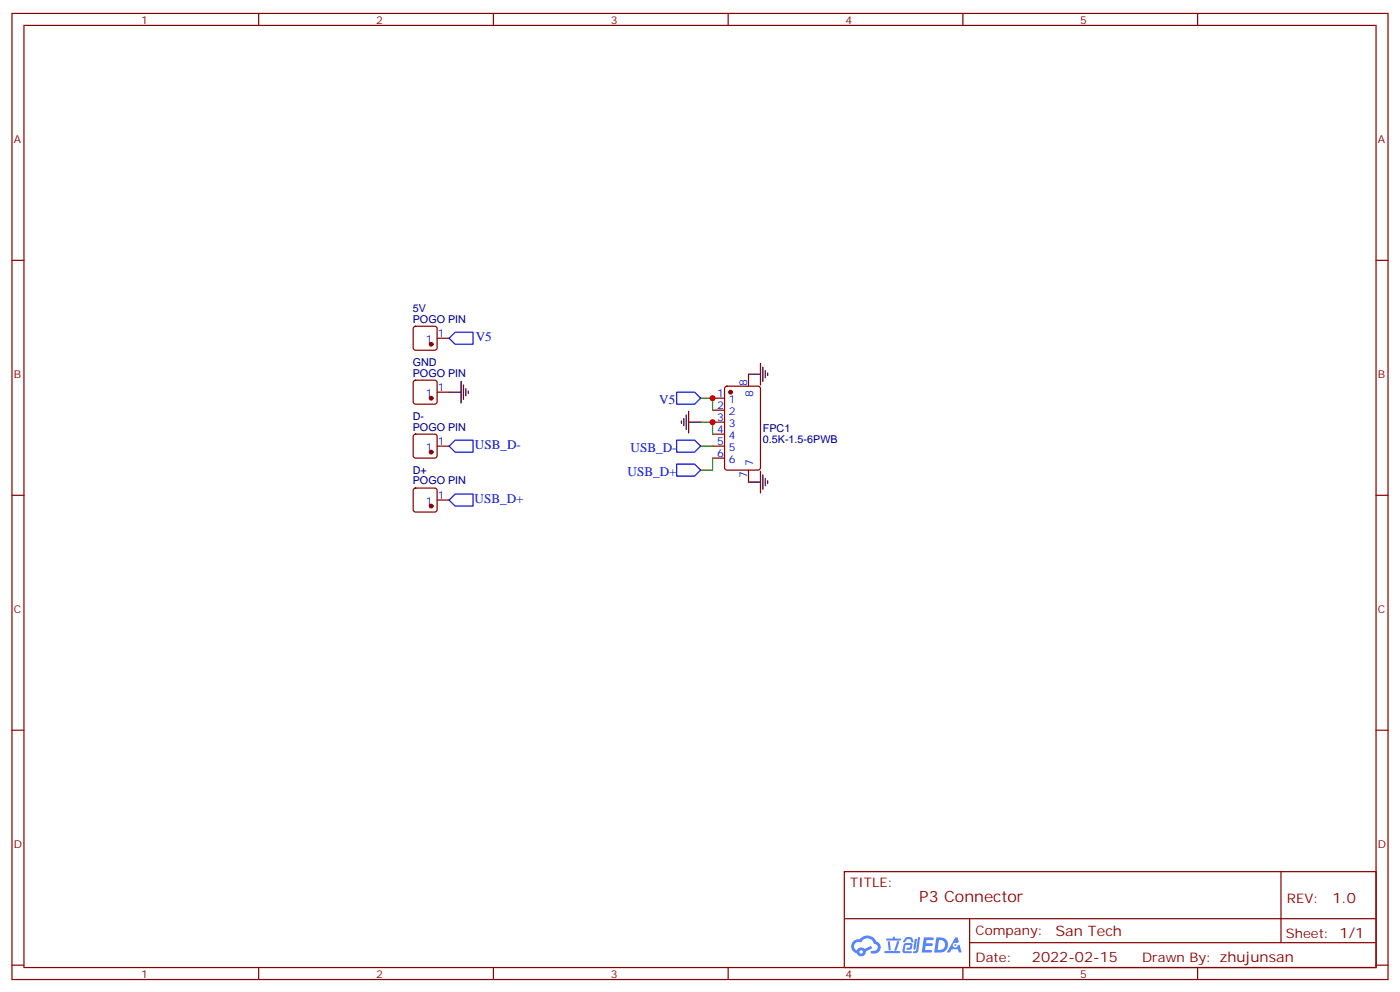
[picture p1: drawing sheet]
<svg xmlns="http://www.w3.org/2000/svg" width="412mm" height="292mm" viewBox="0 0 412 292" stroke-linecap="round" stroke-linejoin="round" font-family="sans-serif">
<g fill="none" stroke="#870000" stroke-width=".35">
<path d="M3.5 4h405.4v284.3h-405.4zM7.1 7.5h398.2v277.3h-398.2zM76.2 4v3.5M145.3 4v3.5M214.5 4v3.5M283.6 4v3.5M352.8 4v3.5M3.5 76.6h3.6M405.3 76.6h3.6M3.5 145.8h3.6M405.3 145.8h3.6M3.5 214.9h3.6"/>
<path d="M405.3 214.9h3.6M248.7 256.5h156.6v28.3h-156.6zM377.3 256.6v20.8M248.7 270.4h156.5M285.6 277.4h119.6M285.6 270.4v14.1M3.5 284.1h3.6M76.2 284.8v3.5M145.3 284.8v3.5M214.5 284.8v3.5M283.6 284.8v3.5M352.8 284.8v3.5"/>
<path d="M405.3 284.1h3.6"/>
</g>
<g fill="#5487ff">
<path d="M272.1 275.9h2.6l.3 .2-.1 .5-2 .1-.1 .9h1.6l.4 .4-.4 .4h-1.7l-.2 1.2h1.8l.3 .4-.2 .3-2.9 .1z"/>
<path d="M281.4 275.9h.7l.4 1.4-.7 .3a.74 .74 0 0 0-1.1 .3 .74 .74 0 0 0 .5 1 .74 .74 0 0 0 .9-.7l.5-.2 .7 2.3h-.9l-.2-.9h-1.9l-.5 .9h-.9z"/>
<path d="M269.5 276.3h.6l-.4 3a.31 .31 0 0 1-.3 .2 .31 .31 0 0 1-.3-.3z"/>
<path d="M270.4 275.8h.6l-.5 4a.89 .89 0 0 1-.7 .7 .89 .89 0 0 1-.9-.3l1-.4z"/>
<path d="M266.8 276l.6-.2 1.2 .1 .5 1.3-.6 .1-.4-.9-1 .1a.95 .95 0 0 1-1 .8l-.1-.2z"/>
<path d="M266.4 277.7l1.8-.2a1.04 1.04 0 0 1 .6 1.1 1.04 1.04 0 0 1-.8 .9h-.7a.29 .29 0 0 1-.3-.3 .29 .29 0 0 1 .3-.3h.7l.2-.8-1.4 .1-.4 1.7h1.9a.29 .29 0 0 1 .3 .4 .29 .29 0 0 1-.3 .2h-2l-.4-.3 .2-2z"/>
<path d="M260.5 279.9h4.4a.3 .3 0 0 1 .3 .4 .3 .3 0 0 1-.3 .2h-4.3z"/>
<path d="M264.3 277h.6l-.5 1.7a1.02 1.02 0 0 1-.7 1.1l-.2-.3z"/>
<path d="M261.5 277.1h.6l.3 2.3-.3 .4-.3-.3z"/>
<path d="M261.1 276.2h1.9l.2-.5h.5l-.1 .5h1.5a.29 .29 0 0 1 .3 .3 .29 .29 0 0 1-.3 .3h-3.9z"/>
<path d="M275.8 275.9l-.6 4.5h1.4a2.27 2.27 0 0 0 2.7-2.3 2.27 2.27 0 0 0-2.7-2.2zM276.6 276.7a1.5 1.5 0 0 1 1.8 1.5 1.5 1.5 0 0 1-1.9 1.4h-.3z"/>
<path d="M251.4 277a2.09 2.09 0 0 0 1 3.6 1.37 1.37 0 0 0 1.5 .8 1.37 1.37 0 0 0 1.1-1.4l2-.9-.5-.7-1.8 .9a1.4 1.4 0 0 0-2.3 .4 1.32 1.32 0 0 1-.6-1.8 1.32 1.32 0 0 1 1.9-.5 2.02 2.02 0 0 1 2-1.2 2.02 2.02 0 0 1 1.8 1.6 1.09 1.09 0 0 1 1.1 1.3 1.09 1.09 0 0 1-1.6 .7 .41 .41 0 0 0-.5 .4 .41 .41 0 0 0 .4 .4 1.89 1.89 0 0 0 2.4-1.1 1.89 1.89 0 0 0-1.2-2.4 2.98 2.98 0 0 0-5-.7l-1 .2zM253.2 280.2a.52 .52 0 0 1 1 0 .52 .52 0 0 1-1 0z"/>
<circle cx="281.4" cy="278.2" r=".28"/>
</g>
<path d="M132.3 99.6l1.8-1.8h5.2v3.5h-5.2zM199.3 115.4h5.3l1.8 1.8-1.8 1.8h-5.3zM132.3 131.3l1.8-1.8h5.2v3.6h-5.2zM199.3 136.6h5.3l1.8 1.8-1.8 1.7h-5.3zM199.3 129.5h5.3l1.8 1.8-1.8 1.8h-5.3zM132.3 147.2l1.8-1.8h5.2v3.5h-5.2z" fill="none" stroke="#00f" stroke-width=".35"/>
<g fill="none" stroke="#000" stroke-width=".35">
<path d="M132.3 115.4h3.5M135.8 112.3v6.3M136.5 113.3v4.2M137.2 114.4v2.1M137.9 115.1v.7M220.5 110.1h3.5M224 107v6.3M224.7 108v4.3M225.4 109.1v2.1M226.1 109.8v.7M200.7 123.9v.7M201.4 123.2v2.1"/>
<path d="M202.1 122.1v4.3M202.8 124.2h3.6M202.8 121.1v6.3M224 138.7v6.4M224.7 139.8v4.2M220.5 141.9h3.5M225.4 140.8v2.1M226.1 141.5v.7"/>
</g>
<g fill="none" stroke="#870000" stroke-width=".35">
<path d="M121.9 96.2l.5-.2h5.7l.5 .2 .2 .5v5.7l-.3 .5-.4 .2h-5.7l-.5-.3-.2-.4v-5.7zM128.8 99.6h3.5M121.9 112.1l.5-.2h5.7l.5 .2 .2 .5v5.7l-.3 .5-.4 .2h-5.7l-.5-.3-.2-.4v-5.7zM128.8 115.4h3.5M209.9 117.2h3.5M213.7 113.9l.4-.2h9.2l.7 .4v23.6l-.4 .6-9.5 .1-.6-.5-.1-23.5zM220.5 110.1v3.6M121.9 128l.5-.2h5.7l.5 .2 .2 .5v5.6l-.3 .5-.4 .2h-5.7l-.5-.2-.2-.5v-5.6zM128.8 131.3h3.5M209.9 131.3h3.5M209.9 120.7h3.5M209.9 124.2h3.5"/>
<path d="M209.9 127.8h3.5M209.9 134.8h3.5M220.5 138.4v3.5M121.9 143.9l.5-.2h5.7l.5 .2 .2 .5v5.6l-.3 .5-.4 .2h-5.7l-.5-.2-.2-.5v-5.6zM128.8 147.2h3.5"/>
</g>
<g fill="#870000" stroke="#870000" stroke-width=".35">
<circle cx="127" cy="148.9" r=".53"/>
<circle cx="127" cy="133.1" r=".53"/>
<circle cx="215.2" cy="115.4" r=".53"/>
<circle cx="127" cy="117.2" r=".53"/>
<circle cx="127" cy="101.3" r=".53"/>
</g>
<path d="M206.4 117.2h3.5v3.5M206.4 124.2h3.5v3.6M206.4 131.3h3.5M209.9 134.8v3.6h-3.5" fill="none" stroke="#008700" stroke-width=".35"/>
<g fill="#c00">
<circle cx="209.9" cy="124.2" r=".88"/>
<circle cx="209.9" cy="117.2" r=".88"/>
</g>
<text font-size="4.6" fill="#800" x="270.8" y="265.6">P3 Connector</text>
<g font-size="4.2" fill="#800">
<text x="392.5" y="265.8">1.0</text>
<text x="310.9" y="275.4">San Tech</text>
<text x="304" y="283.2">2022-02-15</text>
</g>
<g font-size="3.9" fill="#00f">
<text x="140.1" y="100.3">V5</text>
<text x="194.2" y="118.9">V5</text>
<text x="139.9" y="132.1">USB_D-</text>
<text x="185.7" y="133.1">USB_D-</text>
<text x="184.9" y="140.2">USB_D+</text>
<text x="139.8" y="148">USB_D+</text>
</g>
<g font-size="3.9" fill="#800">
<text x="250.5" y="261.1">TITLE:</text>
<text x="379.1" y="265.8">REV:</text>
<text x="287.4" y="275.3">Company:</text>
<text x="378.7" y="275.9">Sheet: 1/1</text>
<text x="287.4" y="283">Date:</text>
<text x="336.4" y="283.1">Drawn By: zhujunsan</text>
</g>
<g font-size="3.2" fill="#800">
<text x="41.6" y="6.9">1</text>
<text x="110.8" y="6.9">2</text>
<text x="179.9" y="6.9">3</text>
<text x="249.1" y="6.9">4</text>
<text x="318.2" y="6.9">5</text>
<text x="4.1" y="42.1">A</text>
<text x="405.9" y="42.1">A</text>
<text x="4.1" y="111.2">B</text>
<text x="405.9" y="111.2">B</text>
<text x="4.1" y="180.3">C</text>
<text x="405.9" y="180.3">C</text>
<text x="4.1" y="249.5">D</text>
<text x="405.9" y="249.5">D</text>
<text x="41.6" y="287.8">1</text>
<text x="110.8" y="287.8">2</text>
<text x="179.9" y="287.8">3</text>
<text x="249.1" y="287.8">4</text>
<text x="318.2" y="287.8">5</text>
</g>
<g font-size="3.2" fill="#000080">
<text x="121.6" y="95">POGO PIN</text>
<text x="121.6" y="91.8">5V</text>
<text x="121.6" y="107.7">GND</text>
<text x="121.6" y="110.8">POGO PIN</text>
<text x="121.6" y="123.6">D-</text>
<text x="121.6" y="126.7">POGO PIN</text>
<text x="224.7" y="130.3">0.5K-1.5-6PWB</text>
<text x="224.7" y="127.2">FPC1</text>
<text x="121.6" y="142.6">POGO PIN</text>
<text x="121.6" y="139.5">D+</text>
</g>
<g font-size="3.2" fill="#00f">
<text x="125.4" y="101">1</text>
<text x="128.9" y="99.2">1</text>
<text x="220.1" y="113.5" transform="rotate(-90 220.1 113.5)">8</text>
<text x="125.4" y="116.8">1</text>
<text x="128.9" y="115.1">1</text>
<text x="211.2" y="116.8">1</text>
<text x="214.7" y="118.6">1</text>
<text x="221.9" y="117" transform="rotate(-90 221.9 117)">8</text>
<text x="211.2" y="120.4">2</text>
<text x="211.2" y="123.9">3</text>
<text x="214.7" y="122.1">2</text>
<text x="214.7" y="125.7">3</text>
<text x="128.9" y="131">1</text>
<text x="211.2" y="127.4">4</text>
<text x="211.2" y="131">5</text>
<text x="214.7" y="129.2">4</text>
<text x="125.4" y="132.7">1</text>
<text x="211.2" y="134.5">6</text>
<text x="214.7" y="132.7">5</text>
<text x="214.7" y="136.2">6</text>
<text x="221.9" y="137.1" transform="rotate(-90 221.9 137.1)">7</text>
<text x="220.1" y="140.6" transform="rotate(-90 220.1 140.6)">7</text>
<text x="125.4" y="148.6">1</text>
<text x="128.9" y="146.8">1</text>
</g>
</svg>
